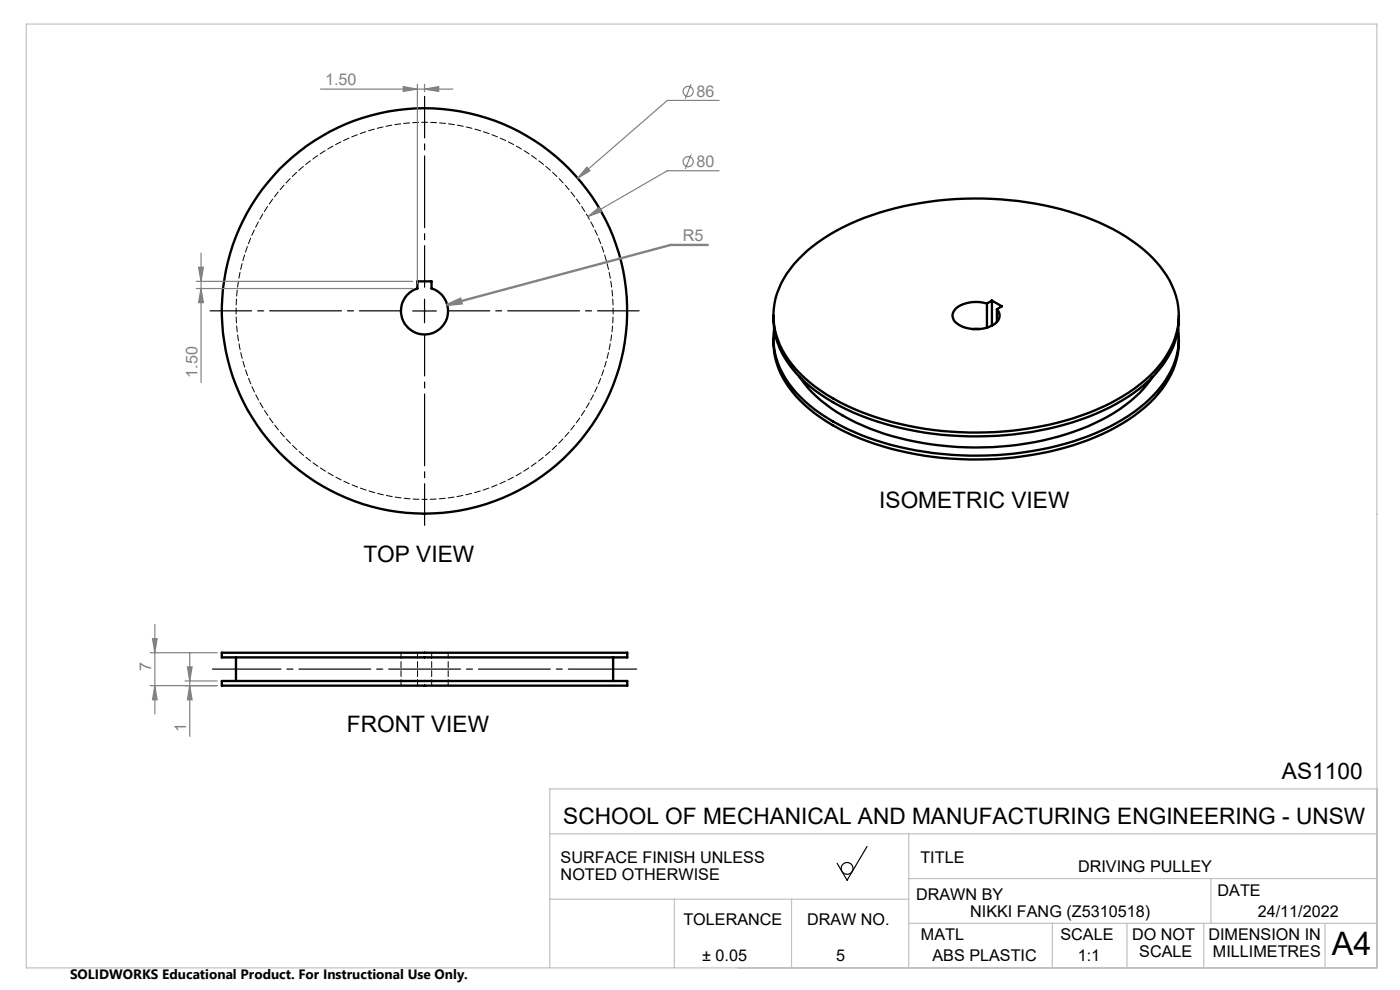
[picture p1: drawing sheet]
<svg xmlns="http://www.w3.org/2000/svg" width="297mm" height="210mm" viewBox="0 0 297 210" stroke-linecap="round" stroke-linejoin="round" font-family="sans-serif">
<g fill="none" stroke="#000" stroke-width=".5">
<path d="M88.5 59.7h3v1.5a5 5 0 0 1 2.6 7.7 5 5 0 0 1-8.1 0 5 5 0 0 1 2.5-7.7zM169.3 55.1a41 41 0 0 1 18.9-10.5 70.3 70.3 0 0 1 45 2.6 32.1 32.1 0 0 1 14.4 11.4 15.3 15.3 0 0 1-1.1 18.2 36.3 36.3 0 0 1-17.2 11.4 69.9 69.9 0 0 1-48.3-1.5 31.6 31.6 0 0 1-14.4-11.4 15.3 15.3 0 0 1 1-18.2zM164.1 66.9a17.3 17.3 0 0 0 5.7 13.2 42.5 42.5 0 0 0 19.3 10.2 70.3 70.3 0 0 0 43.3-2.5 33.8 33.8 0 0 0 14.1-10.2 16.6 16.6 0 0 0 3.6-10.7M164.1 71.8a17.3 17.3 0 0 0 5.7 13.2 42.5 42.5 0 0 0 19.3 10.2 70.3 70.3 0 0 0 43.3-2.5 33.8 33.8 0 0 0 14.1-10.2 16.6 16.6 0 0 0 3.6-10.7M164.2 69.8a17 17 0 0 0 5.6 14.4 41 41 0 0 0 17.6 9.7 70.4 70.4 0 0 0 45-2 32.8 32.8 0 0 0 14.8-11.2 15.7 15.7 0 0 0 2.7-10.9M169.6 80a31.3 31.3 0 0 0 14.8 10.9 65 65 0 0 0 46.5-.5 30.7 30.7 0 0 0 13.6-10.4M206.4 69.8h1.4M209.4 64.4a7.1 7.1 0 0 0-6.8 1.2 2.17 2.17 0 0 0 1.2 3.5 7.2 7.2 0 0 0 7.8-.9l.4-.8a1.76 1.76 0 0 0-.5-1.8M209.4 64.4v5.1M210.4 63.8l2.1 1.2-1 .6M210.4 63.8l-1 .6M210.4 63.8v5.3"/>
<path d="M211.5 65.6v2.7M47.1 138.5h86v.9h-86zM50.1 139.4v5.1M130.1 139.4v5.1M47.1 144.5h86v.9h-86z"/>
<circle cx="90.1" cy="66" r="43"/>
</g>
<path d="M85.1 138.4v7M88.6 138.4v7M91.6 138.4v7M95.1 145.4v-7" fill="none" stroke="#000" stroke-width=".21" stroke-dasharray="1.3 .6"/>
<path d="M90.1 105.9a40 40 0 0 0 35.2-58.9 40 40 0 0 0-68.6-3.1 40 40 0 0 0 29.7 61.9l3.7 .1" fill="none" stroke="#000" stroke-width=".21" stroke-dasharray="1.3 .6" stroke-dashoffset=".7"/>
<g fill="none" stroke="#808080" stroke-width=".25">
<path d="M68 18.9h28.1M85.5 18.4l3 .5-3 .5zM88.5 17.9v42.3M90.1 18.9l3-.5v1zM90.1 17.9v1.6M146.6 17.9l-1.2 3M124.5 35.4l.7 .8-2.6 1.6zM146.6 32.8l-1.2 3M152.5 21.3h-10.9l-19 16.5M152.5 36.2h-10.9l-16.9 9.8M41.6 59.7h46M42.1 56.7h1l-.4 3z"/>
<path d="M42.7 53.7v27.4M124.7 46l2.3-2 .6 .9zM41.6 61.2h46M42.7 61.2l.4 3h-1zM31.9 138.5h14.2M32.3 135.5h1l-.5 3zM32.8 132.5v18.9M40.3 138.5v17.7M31.9 145.4h14.2M32.8 145.4l.5 3h-1zM39.3 144.5h6.8M39.8 141.5h.9l-.4 3z"/>
<path d="M40.3 145.4l.4 3h-.9z"/>
<circle cx="146" cy="19.4" r="1.08"/>
<circle cx="146" cy="34.3" r="1.08"/>
</g>
<g fill="none" stroke="#000" stroke-width=".25">
<path d="M87.6 66h5M90.1 63.5v5M183.9 179.6l-4.2 7.1-2.1-3.6"/>
<circle cx="179.7" cy="184.2" r="1.26"/>
</g>
<path d="M150.1 52h-7.8l-47.4 12.7M94.9 64.7l2.7-1.3 .3 1z" fill="none" stroke="#808080" stroke-width=".5"/>
<path d="M135.1 141.9h-90" fill="none" stroke="#000" stroke-width=".25" stroke-dasharray="15.2 1.3 1.3 1.3" stroke-dashoffset=".7"/>
<path d="M85.1 65.9h-40.5M90.1 60.9v-40.5M90.1 70.9v40.5M95.1 65.9h40.5" fill="none" stroke="#000" stroke-width=".25" stroke-dasharray="15.2 1.3 1.3 1.3" stroke-dashoffset="6.4"/>
<g fill="none" stroke="#c0c0c0" stroke-width=".25">
<path d="M5.6 5.1h286.5v200.2h-286.5zM116.6 176.9h175.5M192.8 176.9v28.4M292.1 167.3h-175.5v38M116.6 190.7h76.2M143.1 190.7v14.6M167.9 190.7v14.6M192.8 186.4h99.3M192.8 195.9h99.3M223.2 195.8v9.5M239.1 195.9v9.4M255.4 195.9v9.4"/>
<path d="M256.9 186.4v9.5M281.1 195.9v9.4"/>
</g>
<g fill="#808080">
<path d="M94.9 64.7l2.7-1.3 .3 1z"/>
<path d="M124.5 35.4l-1.9 2.4 2.6-1.6zM124.7 46l2.9-1.1-.6-.9zM85.5 18.4l3 .5-3 .5zM90.1 18.9l3-.5v1z"/>
<path d="M32.8 145.4l.5 3h-1zM32.3 135.5h1l-.5 3zM40.3 145.4l.4 3h-.9zM39.8 141.5h.9l-.4 3zM42.7 61.2l.4 3h-1zM42.1 56.7h1l-.4 3z"/>
</g>
<text font-size="6.9" x="282.6" y="202.6">A4</text>
<g font-size="4.8">
<text x="186.5" y="107.8">ISOMETRIC VIEW</text>
<text x="77.1" y="119.1">TOP VIEW</text>
<text x="73.6" y="155.3">FRONT VIEW</text>
<text x="272" y="165.1">AS1100</text>
<text x="119.5" y="174.7">SCHOOL OF MECHANICAL AND MANUFACTURING ENGINEERING - UNSW</text>
</g>
<g font-size="3.4" fill="#808080">
<text x="69" y="18.1">1.50</text>
<text x="147.8" y="20.5">86</text>
<text x="147.8" y="35.4">80</text>
<text x="144.8" y="51.2">R5</text>
<text x="41.9" y="80.1" transform="rotate(-90 41.9 80.1)">1.50</text>
<text x="32.1" y="142.4" transform="rotate(-90 32.1 142.4)">7</text>
<text x="39.5" y="155.2" transform="rotate(-90 39.5 155.2)">1</text>
</g>
<g font-size="3.4">
<text x="118.9" y="183.1">SURFACE FINISH UNLESS</text>
<text x="195.3" y="183.1">TITLE</text>
<text x="228.7" y="185">DRIVING PULLEY</text>
<text x="118.9" y="186.6">NOTED OTHERWISE</text>
<text x="194.3" y="191">DRAWN BY</text>
<text x="258.3" y="190">DATE</text>
<text x="145" y="196.1">TOLERANCE</text>
<text x="171.2" y="196.1">DRAW NO.</text>
<text x="205.8" y="194.6">NIKKI FANG (Z5310518)</text>
<text x="266.8" y="194.6">24/11/2022</text>
<text x="149" y="203.8">± 0.05</text>
<text x="177.4" y="203.8">5</text>
<text x="195.4" y="199.3">MATL</text>
<text x="197.8" y="203.8">ABS PLASTIC</text>
<text x="225" y="199.3">SCALE</text>
<text x="228.6" y="203.8">1:1</text>
<text x="240.2" y="199.5">DO NOT</text>
<text x="241.7" y="203">SCALE</text>
<text x="256.4" y="199.5">DIMENSION IN</text>
<text x="257.3" y="203">MILLIMETRES</text>
</g>
<text font-size="2.9" x="14.9" y="207.6">SOLIDWORKS Educational Product. For Instructional Use Only.</text>
</svg>
